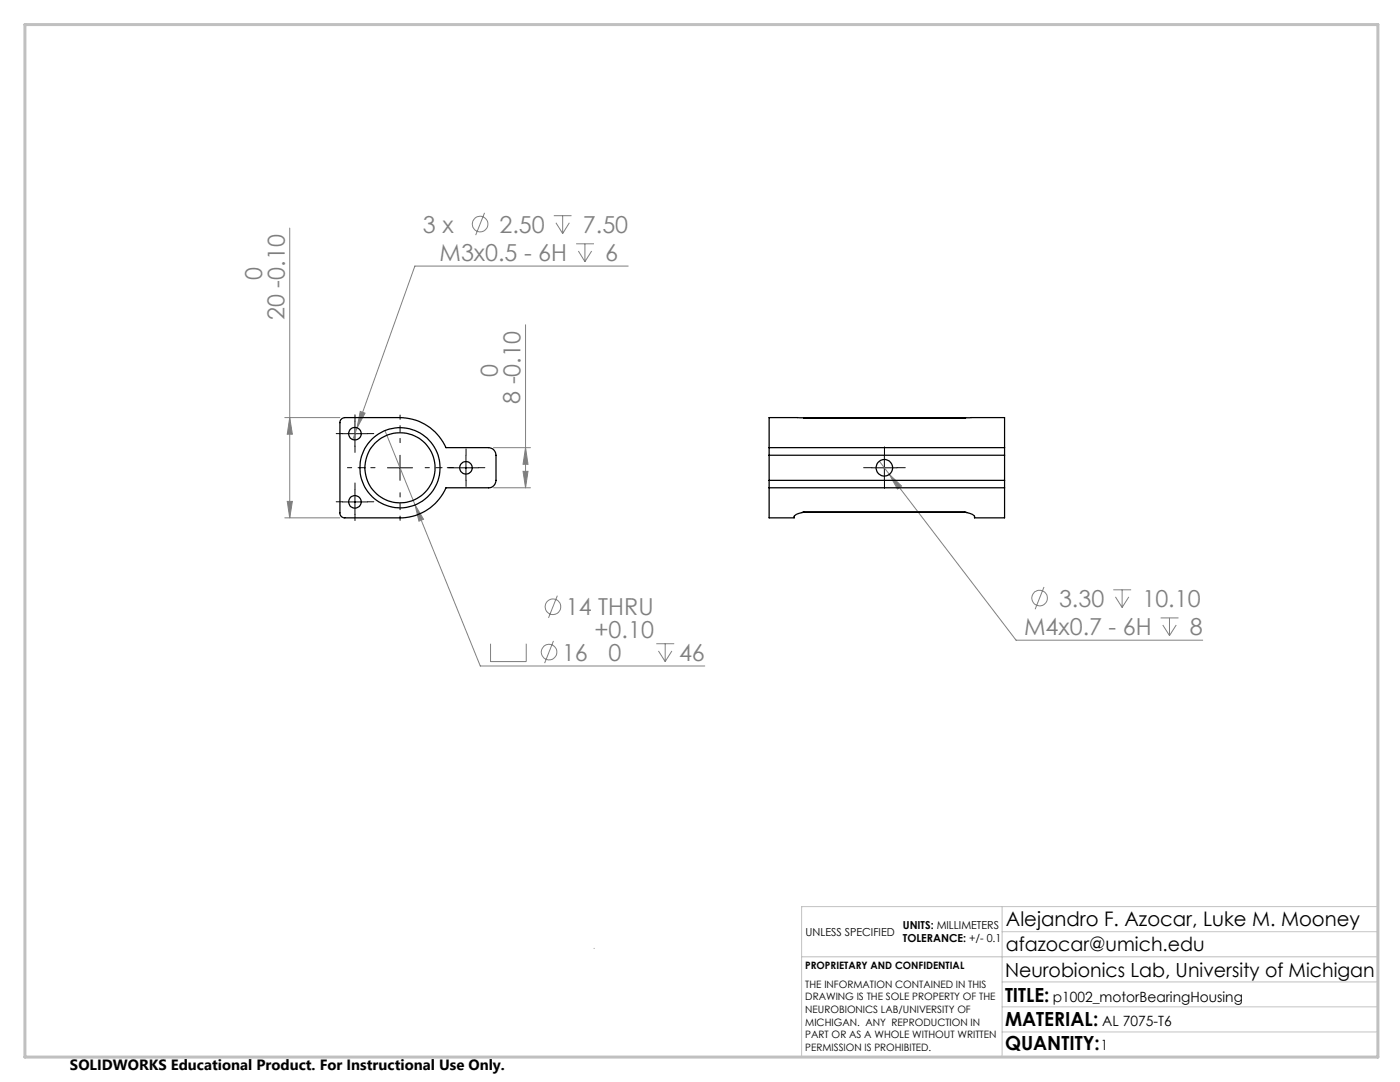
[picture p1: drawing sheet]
<svg xmlns="http://www.w3.org/2000/svg" width="279mm" height="216mm" viewBox="0 0 279 216" stroke-linecap="round" stroke-linejoin="round" font-family="sans-serif">
<g fill="none" stroke="#808080" stroke-width=".2">
<path d="M57.8 45.5v57.8M96.7 42.5l-1.8 4.4M110.5 43h3.6M110.9 44.5l1.4 2.1M112.3 43v3.6M113.6 44.5l-1.3 2.1M115 48.6h3.5M115.4 50.1l1.3 2.1M116.7 48.6v3.6M118.1 50.1l-1.4 2.1M125.4 53.1h-42.6l-11.5 32.3M104.9 64.8v32.5"/>
<path d="M56.8 83.3h11M57.8 83.3l.5 3.3h-1zM71.3 85.4l-.9 2.3M71.9 82.1l.9 .3-1.5 3zM76.8 85.9l6 14.9M98.5 89.3h7.4M98.5 97.3h7.4M104.4 94.1h1l-.5 3.2zM104.9 89.3l.5 3.3h-1zM175.5 92l2 2.7M177.5 94.7l2.4 2.3-.8 .6zM177.5 94.7l25.3 33h37.2"/>
<path d="M56.8 103.3h11M57.3 100h1l-.5 3.3zM82.8 100.8l1.7 2.8-.9 .4zM82.8 100.8l13 32.1h44.9M111.2 118.9l-1.7 4.4M208.4 117.1l-1.8 4.5M222.2 117.7h3.5M222.6 119.1l1.3 2.1M223.9 117.7v3.5M225.3 119.1l-1.4 2.1M97.9 128.4v3.6h7.1v-3.6M110.5 127.9l-1.8 4.4"/>
<path d="M131 128.4h3.5M131.4 129.9l1.4 2.1M132.8 128.4v3.6M134.1 129.9l-1.3 2.1M231.6 123.3h3.6M232.1 124.7l1.3 2.1M233.4 123.3v3.5M234.7 124.7l-1.3 2.1"/>
<circle cx="95.8" cy="44.7" r="1.56"/>
<circle cx="207.5" cy="119.3" r="1.55"/>
<circle cx="109.6" cy="130.1" r="1.56"/>
<circle cx="110.3" cy="121.1" r="1.55"/>
</g>
<path d="M74.8 93.3h-5.5M79.8 88.3v-5.5M79.8 98.3v5.5M84.8 93.3h5.5" fill="none" stroke="#000" stroke-width=".2" stroke-dasharray="15.2 1.3 1.3 1.3" stroke-dashoffset="14.4"/>
<g fill="none" stroke="#000" stroke-width=".2" stroke-dasharray="15.2 1.3 1.3 1.3">
<path d="M68.3 86.5h-1.2M70.8 97.6v-1.2M70.8 84v-1.2M70.8 89v1.3M73.3 86.5h1.3M90.5 93.3h-1.2M93 90.8v-1.2M93 95.8v1.3M95.5 93.3h1.3M174 93.3h-1.6M176.5 90.8v-1.6M176.5 95.8v1.7"/>
<path d="M179 93.3h1.7M68.3 100.1h-1.2M70.8 102.6v1.3M73.3 100.1h1.3"/>
</g>
<path d="M68.3 86.5h5M70.8 84v5M70.8 97.6v5M77.3 93.3h5M79.8 90.8v5M90.5 93.3h5M93 90.8v5M174 93.3h5M176.5 90.8v5M68.3 100.2h5" fill="none" stroke="#000" stroke-width=".2"/>
<path d="M118.6 189.2v.1M160 190.9h115M200 185.9h75M200 180.9v30M200 195.9h75M275 180.9h-115v30M200 205.9h75M200 200.9h75" fill="none" stroke="#c0c0c0" stroke-width=".2"/>
<path d="M5 4.9h270v206h-270z" fill="none" stroke="#c0c0c0" stroke-width=".6"/>
<g fill="#808080">
<path d="M71.9 82.1l-.6 3.3 1.5-3zM82.8 100.8l.8 3.2 .9-.4zM177.5 94.7l1.6 2.9 .8-.6z"/>
<path d="M104.9 89.3l.5 3.3h-1zM104.4 94.1h1l-.5 3.2zM57.8 83.3l.5 3.3h-1zM57.3 100h1l-.5 3.3z"/>
</g>
<g fill="none" stroke="#000" stroke-width=".25">
<path d="M68 83.8l.3-.3 .5-.2h11a10.2 10.2 0 0 1 9.2 6h8.5a1.49 1.49 0 0 1 1.5 1.5v5a1.49 1.49 0 0 1-1.5 1.5h-8.5a10 10 0 0 1-9.2 6h-11a.96 .96 0 0 1-1-1v-18.2zM153.5 89.3v1.5M153.5 95.8v1.5M153.5 97.3v6h5v-.1a.8 .8 0 0 1 .9-.8l1.1-.2M153.5 97.3h47M153.5 89.3h47M153.5 90.8h47M153.5 95.8h47M153.5 90.8v5M160.4 83.4h.1M160.5 83.4l-7-.1v6M160.5 83.4h.1"/>
<path d="M160.5 83.4h32M192.5 83.4l8-.1v6M192.5 83.4h.1M192.6 83.4h-.1M200.5 89.3v1.5M200.5 95.8v1.5M200.5 97.3v6h-6a.6 .6 0 0 0-.6-.7l-1.4-.4M200.5 90.8v5M160.5 102.2l-.5 .1M160.5 102.2h32M160.5 102.2h.1M192.5 102.2l.5 .1"/>
<path d="M192.5 102.2h.1"/>
<circle cx="70.8" cy="86.5" r="1.25"/>
<circle cx="79.8" cy="93.3" r="7"/>
<circle cx="79.8" cy="93.3" r="8"/>
<circle cx="93" cy="93.3" r="1.24"/>
<circle cx="176.5" cy="93.3" r="1.65"/>
<circle cx="70.8" cy="100.1" r="1.25"/>
</g>
<g font-size="4.7" fill="#808080">
<text x="84.4" y="46.4">3 x</text>
<text x="99.7" y="46.4">2.50</text>
<text x="116.3" y="46.4">7.50</text>
<text x="87.7" y="52">M3x0.5 - 6H</text>
<text x="120.8" y="52">6</text>
<text x="52.3" y="55.8" transform="rotate(-90 52.3 55.8)">0</text>
<text x="56.8" y="63.9" transform="rotate(-90 56.8 63.9)">20 -0.10</text>
<text x="99.4" y="75.1" transform="rotate(-90 99.4 75.1)">0</text>
<text x="103.8" y="80.6" transform="rotate(-90 103.8 80.6)">8 -0.10</text>
<text x="112.9" y="122.8">14 THRU</text>
<text x="211.4" y="121">3.30</text>
<text x="228" y="121">10.10</text>
<text x="112.2" y="131.8">16</text>
<text x="118.6" y="127.3">+0.10</text>
<text x="121.5" y="131.9">0</text>
<text x="135.5" y="131.8">46</text>
<text x="204.4" y="126.6">M4x0.7 - 6H</text>
<text x="237.5" y="126.6">8</text>
</g>
<text font-size="4" x="200.7" y="184.9">Alejandro F. Azocar, Luke M. Mooney</text>
<g font-size="3.9">
<text x="200.7" y="189.8">afazocar@umich.edu</text>
<text x="200.6" y="194.9">Neurobionics Lab, University of Michigan</text>
<text x="200.6" y="199.8">TITLE:</text>
<text x="200.6" y="209.5">QUANTITY:</text>
<text x="200.6" y="204.6">MATERIAL:</text>
</g>
<text font-size="3" x="14" y="213.5">SOLIDWORKS Educational Product. For Instructional Use Only.</text>
<g font-size="2.8">
<text x="210.1" y="199.8">p1002_motorBearingHousing</text>
<text x="219.7" y="209.5">1</text>
<text x="220" y="204.6">AL 7075-T6</text>
</g>
<g font-size="2.2">
<text x="180.2" y="185.3">UNITS: MILLIMETERS</text>
<text x="160.8" y="186.8">UNLESS SPECIFIED</text>
<text x="180.2" y="188">TOLERANCE: +/- 0.1</text>
</g>
<g font-size="2">
<text x="160.7" y="193.4">PROPRIETARY AND CONFIDENTIAL</text>
<text x="160.7" y="197.1">THE INFORMATION CONTAINED IN THIS</text>
<text x="160.7" y="199.6">DRAWING IS THE SOLE PROPERTY OF THE</text>
<text x="160.7" y="202.1">NEUROBIONICS LAB/UNIVERSITY OF</text>
<text x="160.7" y="204.6">MICHIGAN. ANY REPRODUCTION IN</text>
<text x="160.7" y="207.2">PART OR AS A WHOLE WITHOUT WRITTEN</text>
<text x="160.7" y="209.7">PERMISSION IS PROHIBITED.</text>
</g>
</svg>
